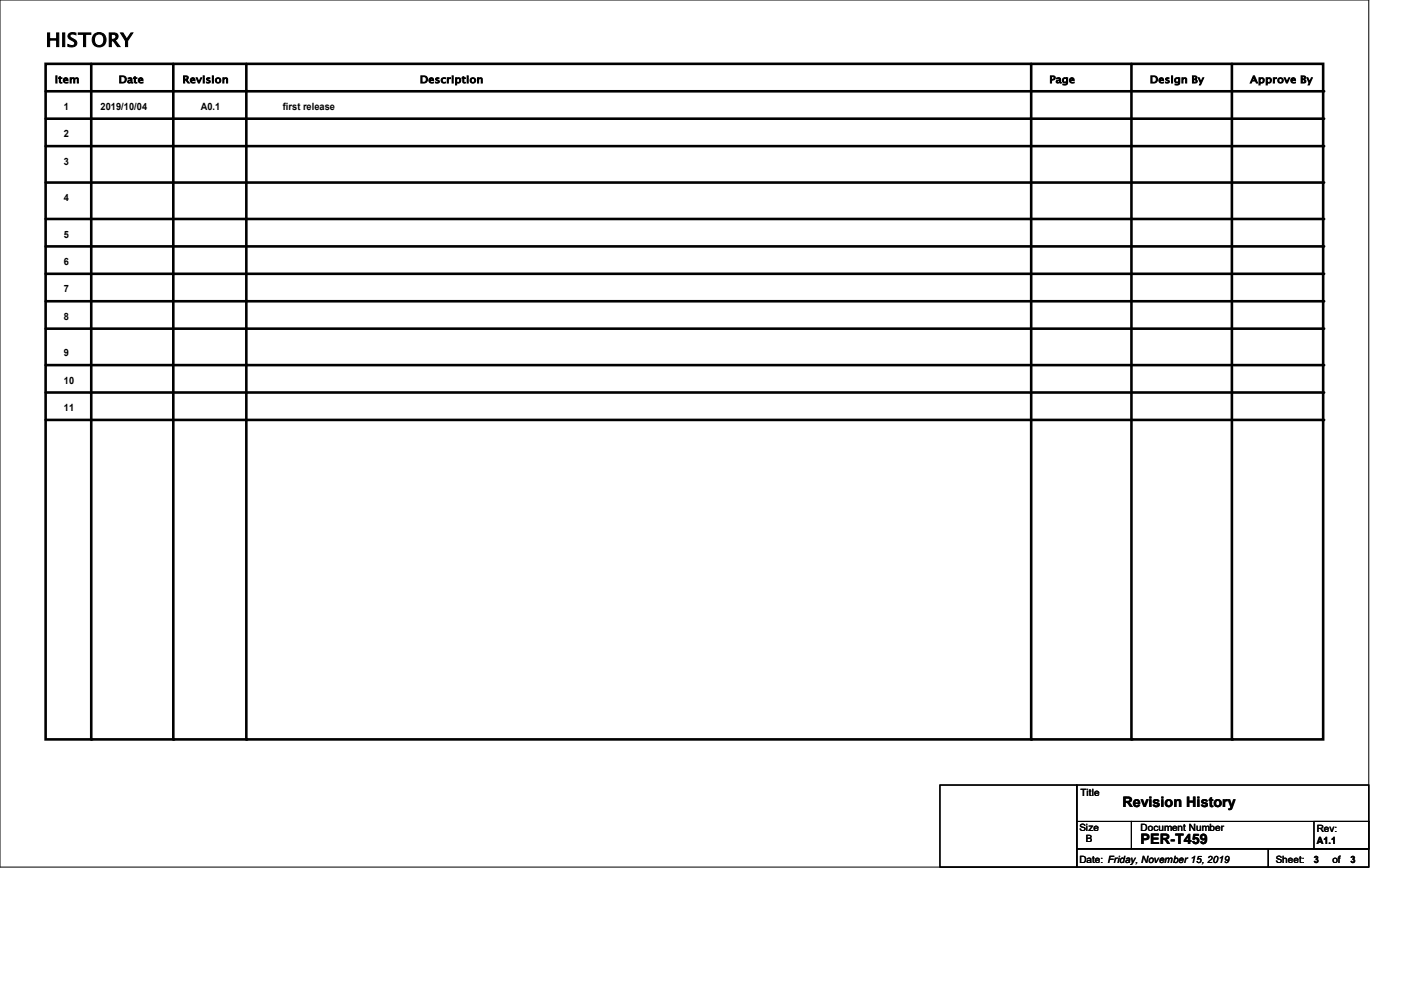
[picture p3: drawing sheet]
<svg xmlns="http://www.w3.org/2000/svg" width="297mm" height="210mm" viewBox="0 0 297 210" stroke-linecap="round" stroke-linejoin="round" font-family="sans-serif">
<path d="M0 0h289.6v183.4h-289.6zM198.8 166h29v17.4h-29zM227.8 173.7h11.6v5.8h-11.6zM227.8 179.5h40.5v3.9h-40.5zM227.8 166h61.8v7.7h-61.8zM239.4 173.7h50.2v5.8h-50.2zM268.3 179.5h21.3v3.9h-21.3zM278 173.7h11.6v5.8h-11.6z" fill="none" stroke="#000" stroke-width=".21"/>
<g fill="none" stroke="#000" stroke-width=".55">
<path d="M9.7 13.5h270.2v142.9h-270.2zM9.7 19.3h270.2M19.3 13.5v142.9M36.7 13.5v142.9M52.1 13.5v142.9M218.1 13.5v142.9M239.4 13.5v142.9M260.6 13.5v142.9M9.7 25.1h270.2M9.7 30.9h270.2M9.7 38.6h270.2M9.7 46.3h270.2"/>
<path d="M9.7 52.1h270.2M9.7 57.9h270.2M9.7 63.7h270.2M9.7 69.5h270.2M9.7 77.2h270.2M9.7 83h270.2M9.7 88.8h270.2"/>
</g>
<g fill="#000">
<circle cx="279.9" cy="19.3" r=".28"/>
<circle cx="279.9" cy="25.1" r=".28"/>
<circle cx="279.9" cy="30.9" r=".28"/>
<circle cx="279.9" cy="38.6" r=".28"/>
<circle cx="279.9" cy="46.3" r=".28"/>
<circle cx="279.9" cy="52.1" r=".28"/>
<circle cx="279.9" cy="57.9" r=".28"/>
<circle cx="279.9" cy="63.7" r=".28"/>
<circle cx="279.9" cy="69.5" r=".28"/>
<circle cx="279.9" cy="77.2" r=".28"/>
<circle cx="279.9" cy="88.8" r=".28"/>
<circle cx="279.9" cy="83" r=".28"/>
<circle cx="19.3" cy="156.4" r=".28"/>
<circle cx="36.7" cy="156.4" r=".28"/>
<circle cx="52.1" cy="156.4" r=".28"/>
<circle cx="218.1" cy="156.4" r=".28"/>
<circle cx="239.4" cy="156.4" r=".28"/>
<circle cx="260.6" cy="156.4" r=".28"/>
</g>
<text font-size="4" x="9.7" y="9.9">HISTORY</text>
<g font-size="3">
<text x="237.4" y="170.8">Revision History</text>
<text x="241.3" y="178.5">PER-T459</text>
</g>
<g font-size="2.1">
<text x="11.6" y="17.6">Item</text>
<text x="25.1" y="17.6">Date</text>
<text x="38.6" y="17.6">Revision</text>
<text x="88.8" y="17.6">Description</text>
<text x="222" y="17.6">Page</text>
<text x="243.2" y="17.6">Design By</text>
<text x="264.5" y="17.6">Approve By</text>
<text x="13.5" y="23.2">1</text>
<text x="21.3" y="23.2">2019/10/04</text>
<text x="42.5" y="23.2">A0.1</text>
<text x="59.9" y="23.2">first release</text>
<text x="13.5" y="29">2</text>
<text x="13.5" y="34.8">3</text>
<text x="13.5" y="42.5">4</text>
<text x="13.5" y="50.3">5</text>
<text x="13.5" y="56">6</text>
<text x="13.5" y="61.8">7</text>
<text x="13.5" y="67.6">8</text>
<text x="13.5" y="75.4">9</text>
<text x="13.5" y="81.2">10</text>
<text x="13.5" y="86.9">11</text>
<text x="228.6" y="168.4">Title</text>
<text x="228.3" y="175.7">Size</text>
<text x="229.7" y="178.2">B</text>
<text x="241.3" y="175.7">Document Number</text>
<text x="278.6" y="176.1">Rev:</text>
<text x="278.6" y="178.4">A1.1</text>
<text x="228.3" y="182.5">Date: Friday, November 15, 2019</text>
<text x="269.9" y="182.5">Sheet:</text>
<text x="278" y="182.5">3</text>
<text x="281.9" y="182.5">of</text>
<text x="285.7" y="182.5">3</text>
</g>
</svg>
